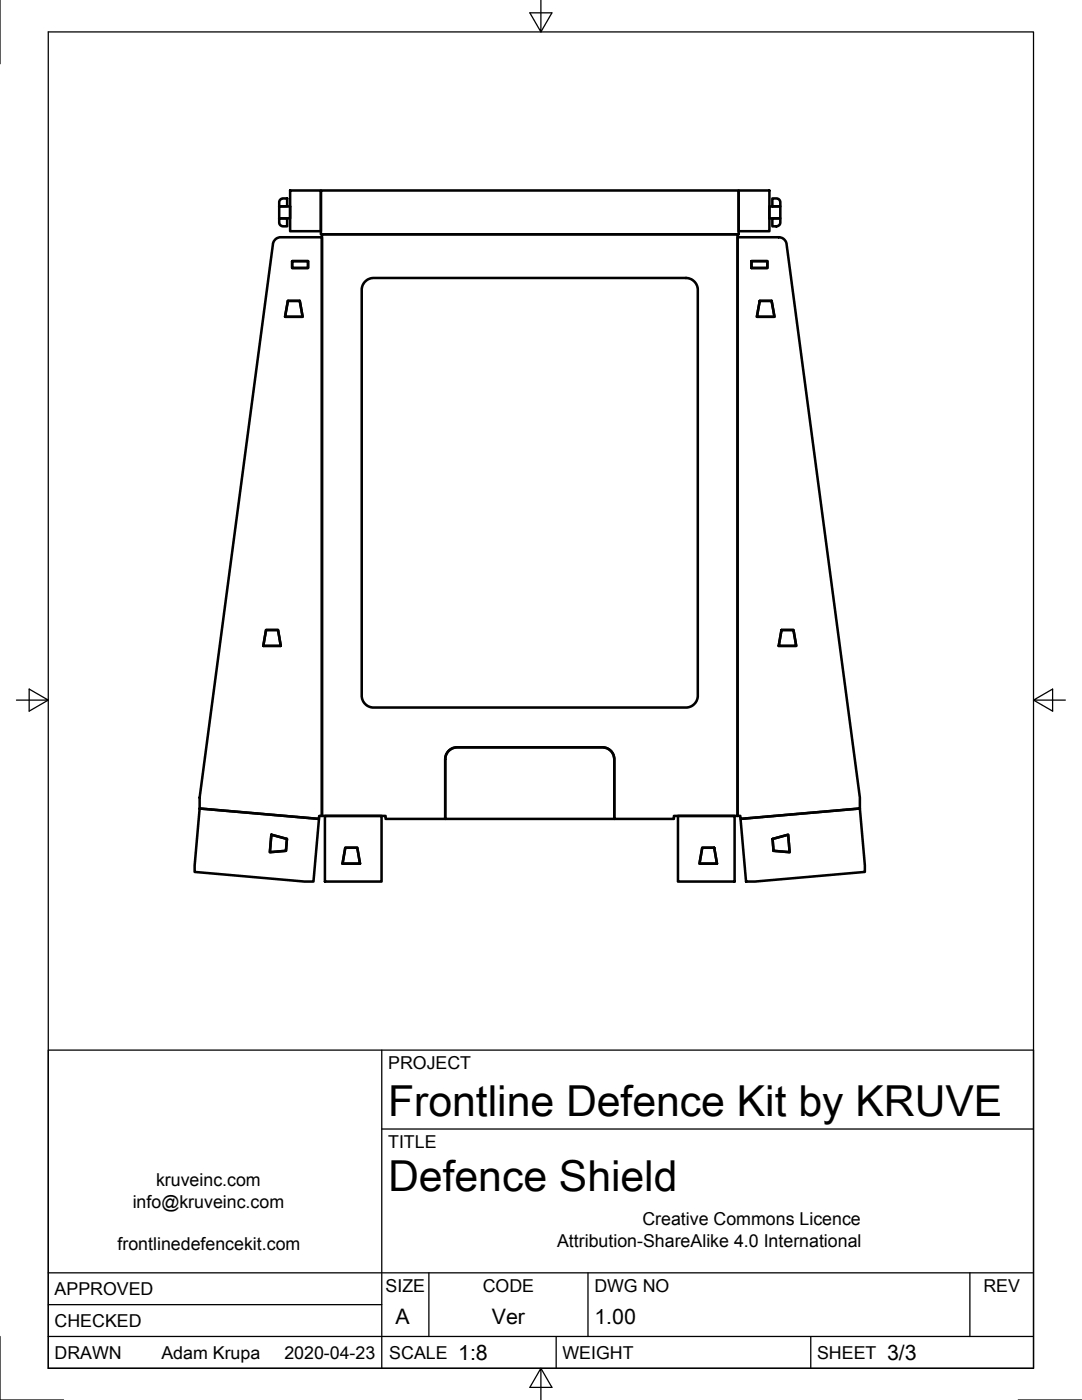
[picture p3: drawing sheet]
<svg xmlns="http://www.w3.org/2000/svg" width="216mm" height="279mm" viewBox="0 0 216 279" stroke-linecap="round" stroke-linejoin="round" font-family="sans-serif">
<!-- layer: Visible -->
<g fill="none" stroke="#000" stroke-width=".51">
<path d="M55.9 39.9l.5-.3h.9v1.6h-1.6v-.9zM57.9 38h6.1v8.1h-6.1zM64 38h83.4v8.8h-83.4zM147.4 38h6.1v8.1h-6.1zM154.1 39.6h.9l.4 .2 .3 .4v1h-1.6zM54.9 47.8l.9-.5h8.4v115.5h-.5l-.1 .6-23.8-2v-2.2l14.7-110.6zM55.7 41.2h2.2v2.4h-2.2zM55.7 43.6h1.6v1.6h-.8l-.5-.2-.3-.5zM58.3 52.1h3.2v1.4h-3.2zM64.2 46.8h83v116h-12.7v.6h-11.9v-12.2l-.3-.7-.5-.7-.6-.4-.9-.3-29.6 .1-.7 .3-.5 .4-.5 .6-.1 .7-.1 12.2h-11.9v-.6h-12.7zM72.8 56.2l.7-.5 .9-.2h62.6l.9 .2 .9 .7 .4 1.2v81.5l-.2 .9-.6 .7-1.3 .5h-62.8l-.9-.3-.8-.6-.4-1.2v-81.5l.2-.8zM147.2 47.3h8.4l.8 .4 .6 .9 14.6 110.6v2.2l-23.8 2-.1-.6h-.5z"/>
<path d="M149.9 52.1h3.2v1.4h-3.2zM153.5 41.2h2.2v2.4h-2.2zM154.1 43.6h1.6v.9l-.1 .4-.5 .2-1 .1zM57.4 60h2.4l.6 3.2h-3.5zM151.6 60h2.4l.5 3.2h-3.5zM53.1 125.7h2.4l.5 3.2h-3.5zM155.9 125.7h2.4l.6 3.2h-3.5zM89.5 149.9l.7-.5 .9-.3h29.2l.9 .3 1 .8 .4 1.2v12h-33.8v-12l.2-.9zM39.8 161.4l23.8 2-1.1 12.5h-1.7l-22-1.9v-1.3zM54.1 166.6l3.2 .8-.2 2.4-3.3 .3zM64.8 162.8h11.3v13.1h-11.3zM68.9 169.2h2.4l.5 3.2h-3.5z"/>
<path d="M135.3 162.8h11.3v13.1h-11.3zM140.1 169.2h2.4l.6 3.2h-3.5zM147.8 163.4l23.8-2 1 11.3v1.3l-22 1.9h-1.7zM154.2 167.4l3.1-.8 .3 3.5-3.3-.3z"/>
</g>
<!-- layer: Border -->
<path d="M0 0v12.7M9.6 6.4h196.6v266.7h-196.6zM107.9 0v6.4l-2.2-3.8h4.4l-2.2 3.8M3.3 139.7h6.3l-3.8-2.2v4.4l3.8-2.2M206.2 139.7l3.8 2.2v-4.4l-3.8 2.2h6.4M0 266.7v12.7h12.7M107.9 273.1l2.2 3.8h-4.4l2.2-3.8v6.3M203.2 279.4h12.7" fill="none" stroke="#000" stroke-width=".25"/>
<!-- layer: Titleblock -->
<path d="M9.6 209.6h196.6v63.5h-196.6zM76.2 209.6v63.5M76.2 225.3h130M9.6 254h196.6M85.6 254v12.7M117.3 254v12.7M193.5 254v12.7M9.6 266.7h196.6M9.6 260.4h66.6M111 266.7v6.4M161.8 266.7v6.4" fill="none" stroke="#000" stroke-width=".25"/>
<g font-size="8.5">
<text x="77.4" y="222.8">Frontline Defence Kit by KRUVE</text>
<text x="77.4" y="237.8">Defence Shield</text>
</g>
<g font-size="4.3">
<text x="78.9" y="264.3">A</text>
<text x="98.1" y="264.3">Ver</text>
<text x="118.6" y="264.3">1.00</text>
<text x="91.4" y="271.4">1:8</text>
<text x="177" y="271.4">3/3</text>
</g>
<g font-size="3.5">
<text x="77.4" y="213.4">PROJECT</text>
<text x="77.4" y="229.1">TITLE</text>
<text x="31.1" y="236.7">kruveinc.com</text>
<text x="26.5" y="241">info@kruveinc.com</text>
<text x="128.2" y="244.5">Creative Commons Licence</text>
<text x="23.5" y="249.5">frontlinedefencekit.com</text>
<text x="111.2" y="248.8">Attribution-ShareAlike 4.0 International</text>
<text x="76.9" y="257.8">SIZE</text>
<text x="96.3" y="257.8">CODE</text>
<text x="118.6" y="257.8">DWG NO</text>
<text x="196.2" y="257.8">REV</text>
<text x="10.9" y="258.5">APPROVED</text>
<text x="10.9" y="264.8">CHECKED</text>
<text x="10.9" y="271.2">DRAWN</text>
<text x="32.2" y="271.2">Adam Krupa</text>
<text x="56.7" y="271.2">2020-04-23</text>
<text x="77.7" y="271.2">SCALE</text>
<text x="112.2" y="271.2">WEIGHT</text>
<text x="163" y="271.2">SHEET</text>
</g>
</svg>
